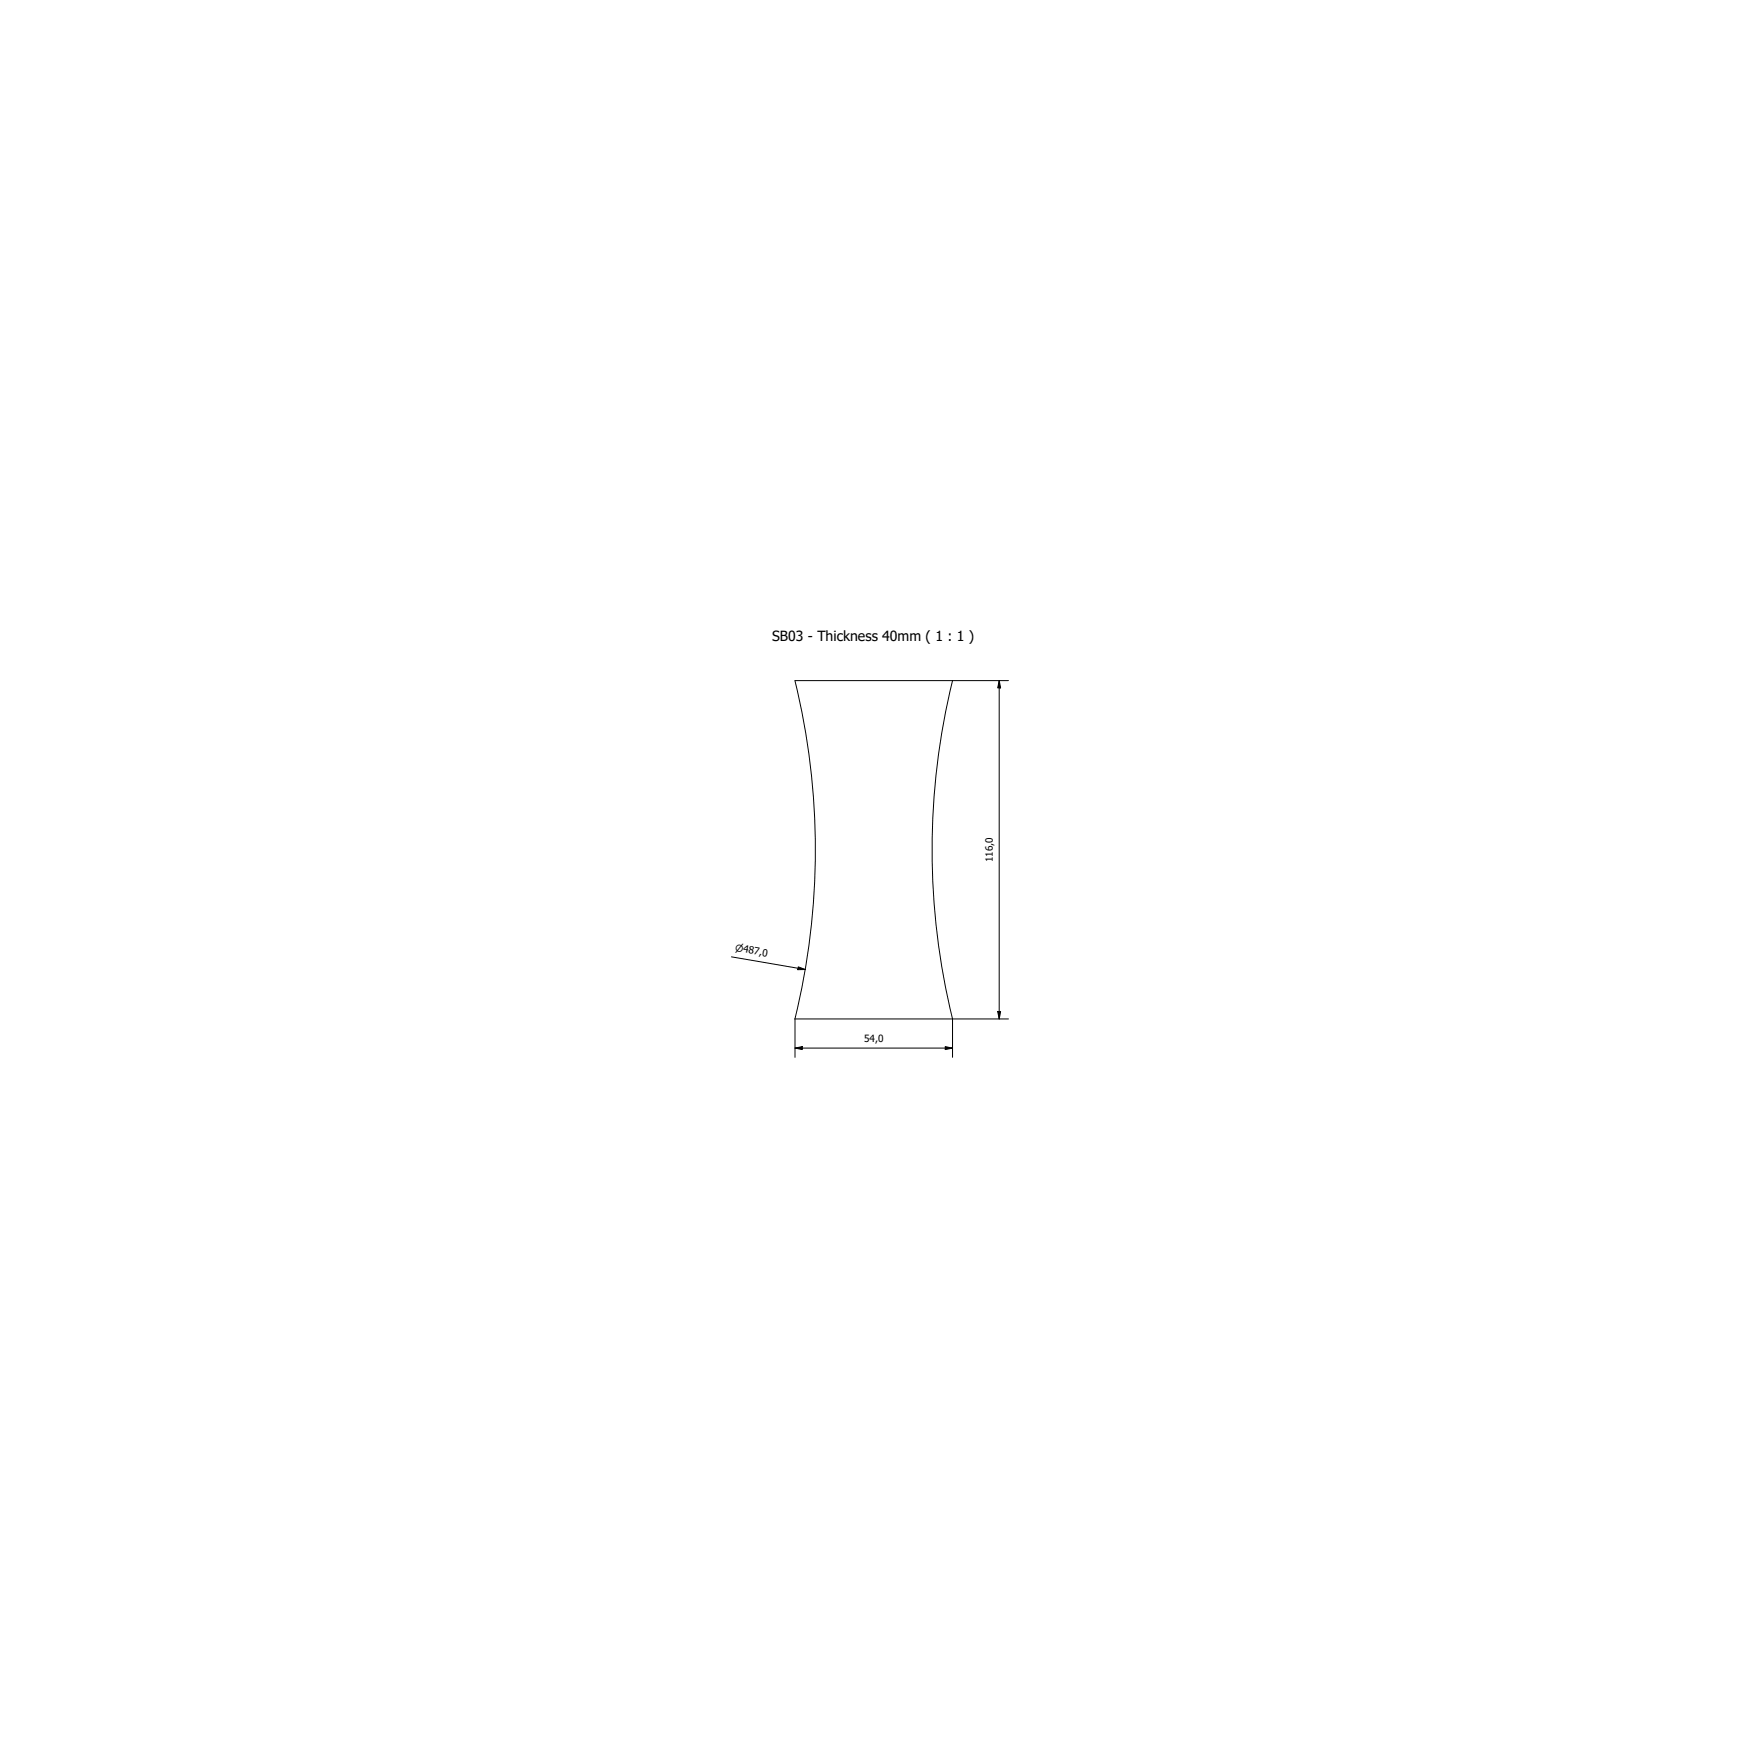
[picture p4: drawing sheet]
<svg xmlns="http://www.w3.org/2000/svg" width="600mm" height="600mm" viewBox="0 0 600 600" stroke-linecap="round" stroke-linejoin="round" font-family="sans-serif">
<!-- layer: Visible (ISO) -->
<path d="M272.6 233.4h54a243.6 243.6 0 0 0 0 116h-54a243.5 243.5 0 0 0 0-116" fill="none" stroke="#000" stroke-width=".34"/>
<!-- layer: Dimension (ISO) -->
<path d="M326.6 233.4h19.2M342.6 233.4l.5 2.5h-1zM342.6 233.4v116M250.8 328.1l25.3 4.3M273.7 331.5l2.4 .9-2.5 .1zM272.6 359.4l2.5-.5v1zM272.6 359.4h54M272.6 349.4v13.2M324.1 358.9l2.5 .5-2.5 .5zM342.1 346.9h1l-.5 2.5zM345.8 349.4h-19.2v13.2" fill="none" stroke="#000" stroke-width=".34"/>
<path d="M342.6 233.4l.5 2.5h-1zM273.7 331.5l2.4 .9-2.5 .1zM272.6 359.4l2.5-.5v1zM324.1 358.9l2.5 .5-2.5 .5zM342.1 346.9h1l-.5 2.5z" fill="#000"/>
<text font-size="4.8" x="264.8" y="219.9">SB03 - Thickness 40mm ( 1 : 1 )</text>
<g font-size="3.4">
<text x="340.5" y="295.7" transform="rotate(-90 340.5 295.7)">116,0</text>
<text x="296.3" y="357.3">54,0</text>
</g>
<text font-size="3.3" x="251.9" y="326.1" transform="rotate(10 251.9 326.1)">⌀487,0</text>
</svg>
